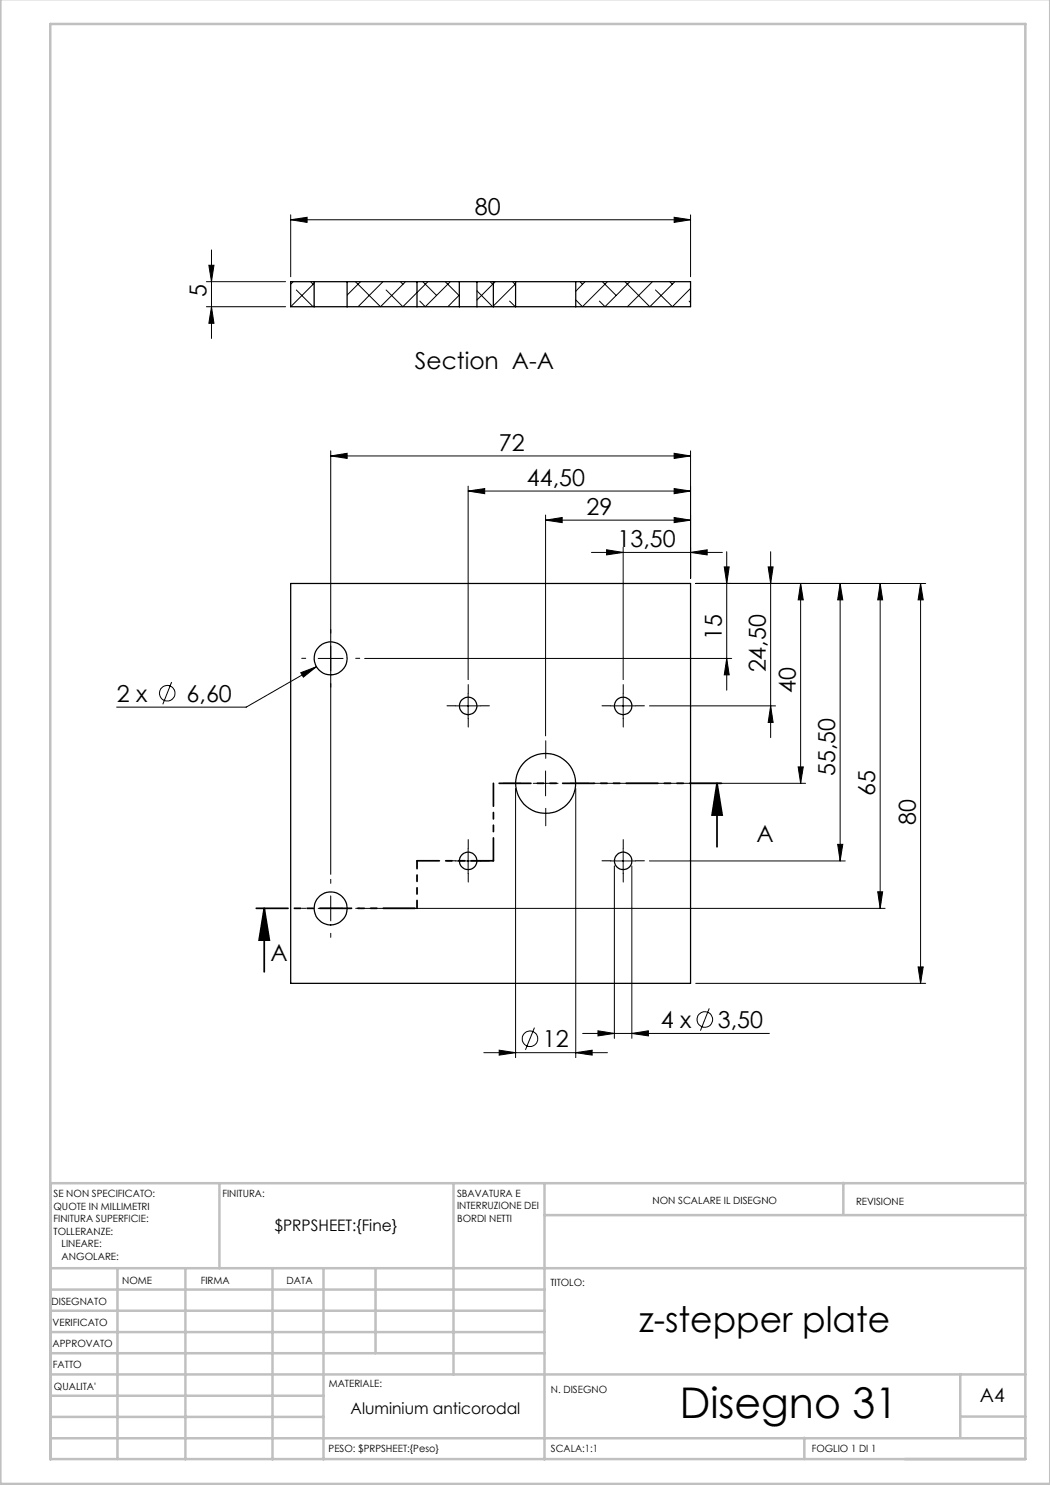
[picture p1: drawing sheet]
<svg xmlns="http://www.w3.org/2000/svg" width="210mm" height="297mm" viewBox="0 0 210 297" stroke-linecap="round" stroke-linejoin="round" font-family="sans-serif">
<g fill="none" stroke="#000" stroke-width=".2">
<path d="M41.3 56.3h15.8M41.8 53.1h1l-.5 3.2zM42.3 50v17.7M58.1 44l3.3-.5v1zM58.1 43v12.3M58.1 44h80M58.6 56.3l-.5 .6M59.3 58l3.3 3.3 .2-.2M62.1 56.3l.5 .6M62.8 56.7l-4.7 4.6M71.1 56.3l5 5 5-5M72.1 56.3l-2.7 2.7"/>
<path d="M76.6 56.3l-5 5M80.1 56.3l.5 .6M84.6 56.3l2.7 2.8M85.6 56.3l-5 5-3.4-3.3M89 56.3l2.9 2.9M90.1 56.3l-5 5-1.1-1.1M91.9 59l-2.3 2.3M98 56.3l.5 .6M99.1 56.3l-3.7 3.7M102.5 56.3l.6 .7M103.1 56.8l-4.6 4.5-3.1-3.1M116 56.3l.5 .6"/>
<path d="M117 56.3l-1.9 1.9M120.5 56.3l2.7 2.8M121.5 56.3l-5 5-1.4-1.3M125 56.3l5 5 5-5M126 56.3l-5 5-1.1-1.1M130.5 56.3l-5 5M133.9 56.3l.6 .6M134.8 43.5l3.3 .5-3.3 .5zM138.1 57.7l-3.6 3.6-3.4-3.3M138.1 43v12.3M41.3 61.3h15.8M42.3 61.3l.5 3.4h-1z"/>
<path d="M101.9 60.2l1.1 1.1 .1-.1M137.8 60.2l.3 .3M66.1 91.2l3.3-.5v1zM66.1 90.2v84.7M66.1 91.2h72M93.6 98.2l3.3-.5v1zM93.6 97.2v38.7M93.6 98.2h44.5M134.8 90.7l3.3 .5-3.3 .5zM134.8 97.7l3.3 .5-3.3 .5zM138.1 90.2v25.5M109.1 104l3.3-.5v1z"/>
<path d="M109.1 103v44.2M109.1 104h29M118.3 110.5h26.2M121.3 110l3.3 .5-3.3 .5zM124.6 109.5v26.4M134.8 103.5l3.3 .5-3.3 .5zM138.1 110.5l3.3-.5v1zM144.9 113.4h.9l-.5 3.3zM145.3 110.3v27.7M153.6 113.4h1l-.5 3.3zM154.1 110.3v37.2M160.1 116.7l.6 3.3h-1.1z"/>
<path d="M160.1 116.7v40M168 116.7l.6 3.3h-1.1zM168 116.7v55.5M176 116.7l.5 3.3h-1zM176 116.7v65M184.1 116.7l.5 3.3h-1zM184.1 116.7v80M185.1 116.7h-46M34.3 136.4l-1.7 4.5M60.1 134.5l3.2-1.2-2.6 2.1zM63.3 133.3l-14.1 8.1h-25.9M63.6 131.7h5"/>
<path d="M72.9 131.7h73.4M93.6 138.7v5M124.6 138.7v5M145.3 131.7l.5 3.3h-.9zM91.1 141.2h5M103.1 157.7v53.8M106.6 156.7h5M109.1 154.2v5M115.1 157.7v53.8M118.6 156.7h42.5M122.1 141.2h5M129.9 141.2h25.2"/>
<path d="M154.1 141.2l.5 3.3h-1zM159.6 153.4h1.1l-.6 3.3zM66.1 179.2v5M91.1 172.2h5M93.6 169.7v5M122.1 172.2h5M122.9 173.2v34.5M124.6 169.7v5M126.4 173.2v34.5M129.9 172.2h39.2M167.5 168.9h1.1l-.6 3.3zM175.5 178.4h1l-.5 3.3z"/>
<path d="M63.6 181.7h5M72.9 181.7h104.1M139.1 196.7h46M183.6 193.4h1l-.5 3.3zM96.8 210.5h24.7M99.8 210l3.3 .5-3.3 .5zM106.9 205.5l-1.8 4.5M115.1 210.5l3.3-.5v1zM116.5 206.7h37.4M119.6 206.2l3.3 .5-3.3 .5zM126.4 206.7l3.3-.5v1zM141.9 201.7l-1.8 4.4"/>
<circle cx="33.4" cy="138.7" r="1.56"/>
<circle cx="106" cy="207.8" r="1.56"/>
<circle cx="141" cy="203.9" r="1.55"/>
</g>
<path d="M143.4 156.7l1 6.3h-2zM143.4 156.7v12.7M52.8 181.7l1.1 6.3h-2.1zM52.8 181.7v12.7" fill="none" stroke="#000" stroke-width=".35"/>
<g fill="none" stroke="#000" stroke-width=".2" stroke-dasharray="15.2 1.3 1.3 1.3">
<path d="M61.1 131.7h-.8M66.1 126.7v-.8M66.1 136.7v.8M71.1 131.7h.8M93.6 138.7v-1.8M124.6 138.7v-1.8M91.1 141.2h-1.7M93.6 143.7v1.7M96.1 141.2h1.8M104.1 156.7h-3.5M109.1 151.7v-3.5M114.1 156.7h3.5"/>
<path d="M122.1 141.2h-1.7M124.6 143.7v1.7M127.1 141.2h1.8M66.1 176.7v-.8M91.1 172.2h-1.7M93.6 169.7v-1.8M93.6 174.7v1.7M96.1 172.2h1.8M109.1 161.7v3.5M122.1 172.2h-1.7M124.6 169.7v-1.8M124.6 174.7v1.7"/>
<path d="M127.1 172.2h1.8M61.1 181.7h-.8M66.1 186.7v.8M71.1 181.7h.8"/>
</g>
<path d="M50.9 181.7h32.5" fill="none" stroke="#000" stroke-width=".35" stroke-dasharray="6.3 1.3 1.3 1.3 1.3 1.3" stroke-dashoffset="-.4"/>
<path d="M83.4 181.7v-9.5" fill="none" stroke="#000" stroke-width=".35" stroke-dasharray="6.3 1.3 1.3 1.3 1.3 1.3" stroke-dashoffset="4.8"/>
<path d="M83.4 172.2h15.3" fill="none" stroke="#000" stroke-width=".35" stroke-dasharray="6.3 1.3 1.3 1.3 1.3 1.3" stroke-dashoffset="1.9"/>
<path d="M98.7 172.2v-15.5" fill="none" stroke="#000" stroke-width=".35" stroke-dasharray="6.3 1.3 1.3 1.3 1.3 1.3" stroke-dashoffset="1.8"/>
<path d="M98.7 156.7h46.7" fill="none" stroke="#000" stroke-width=".35" stroke-dasharray="6.3 1.3 1.3 1.3 1.3 1.3" stroke-dashoffset="-1.2"/>
<g fill="none" stroke="#c0c0c0" stroke-width=".5">
<path d="M.1 -.1v296.9h209.9v-296.9M10.1 4.8h195v287h-195zM43.9 236.6v17M90.7 236.6v38.3M108.9 236.6v55.3M168.7 236.6v6.3M205.1 236.6h-195v55.3M10.1 253.6h195M10.1 257.9h98.8M23.5 253.6v38.2M37.1 253.6v38.3M54.5 253.6v38.3"/>
<path d="M64.7 253.6v38.3M75.1 253.6v17M108.9 243h96.2M10.1 270.6h98.8M10.1 266.4h98.8M10.1 262.1h98.8M10.1 279.1h54.6M10.1 274.9h195M192.1 274.8v12.7M10.1 287.7h195M10.1 283.4h54.6M160.9 287.5v4.3"/>
<path d="M192.1 283.3h13"/>
</g>
<g fill="#000">
<path d="M134.8 97.7l3.3 .5-3.3 .5zM93.6 98.2l3.3-.5v1z"/>
<path d="M168 116.7l.6 3.3h-1.1zM167.5 168.9h1.1l-.6 3.3z"/>
<path d="M60.1 134.5l.6 .9 2.6-2.1zM99.8 210l3.3 .5-3.3 .5zM115.1 210.5l3.3-.5v1zM121.3 110l3.3 .5-3.3 .5zM138.1 110.5l3.3-.5v1zM109.1 104l3.3-.5v1zM134.8 103.5l3.3 .5-3.3 .5zM66.1 91.2l3.3-.5v1zM134.8 90.7l3.3 .5-3.3 .5zM119.6 206.2l3.3 .5-3.3 .5zM126.4 206.7l3.3-.5v1zM58.1 44l3.3-.5v1zM134.8 43.5l3.3 .5-3.3 .5z"/>
<path d="M154.1 141.2l.5 3.3h-1zM153.6 113.4h1l-.5 3.3zM145.3 131.7l.5 3.3h-.9zM144.9 113.4h.9l-.5 3.3zM159.6 153.4h1.1l-.6 3.3zM160.1 116.7l.6 3.3h-1.1zM175.5 178.4h1l-.5 3.3zM176 116.7l.5 3.3h-1zM183.6 193.4h1l-.5 3.3zM184.1 116.7l.5 3.3h-1zM42.3 61.3l.5 3.4h-1zM41.8 53.1h1l-.5 3.2z"/>
<path d="M52.8 181.7l1.1 6.3h-2.1zM143.4 156.7l1 6.3h-2z"/>
</g>
<g fill="none" stroke="#000" stroke-width=".25">
<path d="M62.8 56.3h6.6M62.8 56.3h-4.7v5h4.7M62.8 56.3v5M69.4 56.3v5M69.4 56.3h22.5M83.4 56.3v5M91.9 56.3h3.5M91.9 56.3v5M95.4 56.3h7.7M95.4 56.3v5M98.7 56.3v5M103.1 56.3h12"/>
<path d="M103.1 56.3v5M115.1 56.3h23v5h-23M115.1 56.3v5M62.8 61.3h6.6M69.4 61.3h22.5M91.9 61.3h3.5M95.4 61.3h7.7M103.1 61.3h12M58.1 116.7h80v80h-80z"/>
<circle cx="66.1" cy="131.7" r="3.3"/>
<circle cx="93.6" cy="141.2" r="1.75"/>
<circle cx="109.1" cy="156.7" r="6"/>
<circle cx="124.6" cy="141.2" r="1.75"/>
<circle cx="93.6" cy="172.2" r="1.75"/>
<circle cx="124.6" cy="172.2" r="1.75"/>
<circle cx="66.1" cy="181.7" r="3.3"/>
</g>
<text font-size="8.5" x="136" y="283.5">Disegno 31</text>
<text font-size="7.1" x="127.8" y="266.4">z-stepper plate</text>
<g font-size="4.7">
<text x="95" y="42.9">80</text>
<text x="41.3" y="59.4" transform="rotate(-90 41.3 59.4)">5</text>
<text x="83" y="73.8">Section A-A</text>
<text x="99.8" y="90.2">72</text>
<text x="105.4" y="97.2">44,50</text>
<text x="117.3" y="103">29</text>
<text x="123.5" y="109.4">13,50</text>
<text x="144.3" y="128" transform="rotate(-90 144.3 128)">15</text>
<text x="153.1" y="134.5" transform="rotate(-90 153.1 134.5)">24,50</text>
<text x="23.3" y="140.3">2 x</text>
<text x="37.3" y="140.3">6,60</text>
<text x="159.1" y="138.6" transform="rotate(-90 159.1 138.6)">40</text>
<text x="167" y="155.3" transform="rotate(-90 167 155.3)">55,50</text>
<text x="175" y="159.2" transform="rotate(-90 175 159.2)">65</text>
<text x="183.1" y="164.9" transform="rotate(-90 183.1 164.9)">80</text>
<text x="151.3" y="168.4">A</text>
<text x="54.1" y="192.2">A</text>
<text x="108.6" y="209.5">12</text>
<text x="132.1" y="205.6">4 x</text>
<text x="143.6" y="205.6">3,50</text>
</g>
<text font-size="3.9" x="196" y="280.4">A4</text>
<g font-size="3.2">
<text x="54.9" y="246.3">$PRPSHEET:{Fine}</text>
<text x="70.1" y="282.8">Aluminium anticorodal</text>
</g>
<g font-size="2">
<text x="10.7" y="239.5">SE NON SPECIFICATO:</text>
<text x="44.5" y="239.5">FINITURA:</text>
<text x="91.4" y="239.4">SBAVATURA E</text>
<text x="10.7" y="242">QUOTE IN MILLIMETRI</text>
<text x="10.7" y="244.5">FINITURA SUPERFICIE:</text>
<text x="91.4" y="241.9">INTERRUZIONE DEI</text>
<text x="91.4" y="244.4">BORDI NETTI</text>
<text x="130.5" y="240.8">NON SCALARE IL DISEGNO</text>
<text x="171.2" y="241">REVISIONE</text>
<text x="10.7" y="247">TOLLERANZE:</text>
<text x="12.3" y="249.5">LINEARE:</text>
<text x="12.3" y="252">ANGOLARE:</text>
<text x="24.4" y="256.9">NOME</text>
<text x="40.1" y="256.8">FIRMA</text>
<text x="57.3" y="256.8">DATA</text>
<text x="110.1" y="257.1">TITOLO:</text>
<text x="10.3" y="260.9">DISEGNATO</text>
<text x="10.5" y="269.3">APPROVATO</text>
<text x="10.5" y="265.2">VERIFICATO</text>
<text x="10.6" y="273.6">FATTO</text>
<text x="10.8" y="278">QUALITA'</text>
<text x="65.8" y="277.4">MATERIALE:</text>
<text x="110.2" y="278.5">N. DISEGNO</text>
<text x="65.7" y="290.4">PESO: $PRPSHEET:{Peso}</text>
<text x="110.2" y="290.5">SCALA:1:1</text>
<text x="162.4" y="290.4">FOGLIO 1 DI 1</text>
</g>
</svg>
